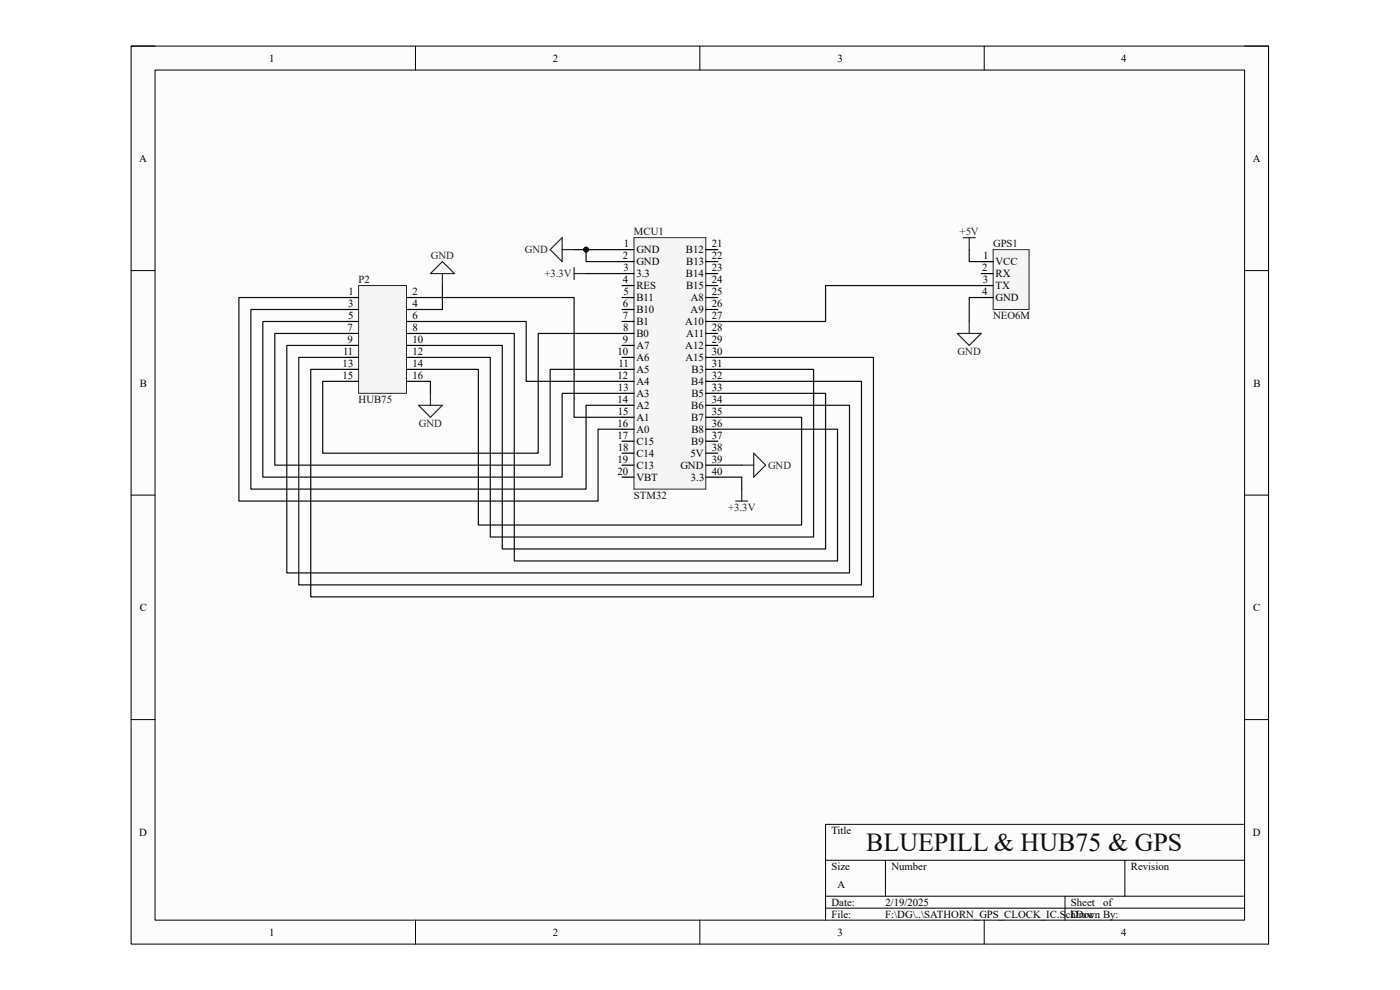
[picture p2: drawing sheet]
<svg xmlns="http://www.w3.org/2000/svg" width="297mm" height="210mm" viewBox="0 0 297 210" stroke-linecap="round" stroke-linejoin="round" font-family="sans-serif">
<path d="M27.8 9.8h241.3v190.5h-241.3z" fill-rule="evenodd" fill="#fcfcfc"/>
<path d="M27.8 9.8h241.3v190.5h-241.3z" fill="none" stroke="#000" stroke-width=".21"/>
<path d="M32.9 14.9h231.1v180.3h-231.1z" fill-rule="evenodd" fill="#fcfcfc"/>
<g fill="none" stroke="#000" stroke-width=".21">
<path d="M27.8 9.8h5.1M32.9 14.9h231.1v180.3h-231.1zM88.1 9.8v5.1M148.5 9.8v5.1M208.8 9.8v5.1M264 9.8h5.1v5.1M27.8 57.4h5.1M264 57.4h5.1M27.8 105h5.1M264 105h5.1M27.8 152.7h5.1M264 152.7h5.1"/>
<path d="M264 174.9h-88.9v20.3M88.1 195.2v5.1M148.5 195.2v5.1M175.1 182.5h88.9M175.1 190.1h88.9M175.1 192.7h88.9M187.8 182.5v7.6M208.8 195.2v5.1M225.9 190.1v5.1M238.6 182.5v7.6M269.1 195.2v5.1"/>
</g>
<path d="M134.5 50.4h15.2v53.4h-15.2z" fill-rule="evenodd" fill="#f5f5f5"/>
<path d="M134.5 50.4h15.2v53.4h-15.2z" fill="none" stroke="#262626" stroke-width=".21"/>
<g fill="none" stroke="#000" stroke-width=".25">
<path d="M132 53h2.5M132 55.5h2.5M132 58h2.5M149.7 53h2.6M149.7 55.5h2.6M149.7 58h2.6M132 60.6h2.5M132 63.1h2.5M132 65.7h2.5M132 68.2h2.5M132 70.7h2.5M132 73.3h2.5"/>
<path d="M132 75.8h2.5M132 78.4h2.5M149.7 60.6h2.6M149.7 63.1h2.6M149.7 65.7h2.6M149.7 68.2h2.6M149.7 70.7h2.6M149.7 73.3h2.6M149.7 75.8h2.6M149.7 78.4h2.6M132 80.9h2.5M132 83.4h2.5"/>
<path d="M132 86h2.5M132 88.5h2.5M132 91.1h2.5M132 93.6h2.5M132 96.1h2.5M132 98.7h2.5M149.7 80.9h2.6M149.7 83.4h2.6M149.7 86h2.6M149.7 88.5h2.6M149.7 91.1h2.6M149.7 93.6h2.6"/>
<path d="M149.7 96.1h2.6M149.7 98.7h2.6M132 101.2h2.5M149.7 101.2h2.6"/>
</g>
<path d="M119.3 50.4v5.1l-2.6-2.5zM119.3 53h2.5M121.8 56.8v2.5M121.8 58h2.5M157.4 98.7h2.5M159.9 96.1l2.5 2.6-2.5 2.5zM156.1 106.3h2.5M157.4 103.8v2.5" fill="none" stroke="#262626" stroke-width=".25"/>
<path d="M76.1 60.6h10.1v22.8h-10.1z" fill-rule="evenodd" fill="#f5f5f5"/>
<path d="M76.1 60.6h10.1v22.8h-10.1z" fill="none" stroke="#262626" stroke-width=".21"/>
<g fill="none" stroke="#000" stroke-width=".25">
<path d="M73.5 63.1h2.6M73.5 65.7h2.6M73.5 68.2h2.6M73.5 70.7h2.6M73.5 73.3h2.6M73.5 75.8h2.6M73.5 78.4h2.6M86.2 63.1h2.6M86.2 65.7h2.6M86.2 68.2h2.6M86.2 70.7h2.6M86.2 73.3h2.6"/>
<path d="M86.2 75.8h2.6M86.2 78.4h2.6M73.5 80.9h2.6M86.2 80.9h2.6"/>
</g>
<path d="M93.9 55.5l2.5 2.5h-5.1zM93.9 58v2.6M88.8 86h5.1l-2.6 2.5zM91.3 83.4v2.6" fill="none" stroke="#262626" stroke-width=".25"/>
<path d="M124.3 53v2.5h7.7" fill="none" stroke="#0e0e0e" stroke-width=".25"/>
<circle cx="124.3" cy="53" r=".51" fill="#0e0e0e"/>
<circle cx="124.3" cy="53" r=".51" fill="none" stroke="#0e0e0e" stroke-width=".21"/>
<g fill="none" stroke="#0e0e0e" stroke-width=".25">
<path d="M121.8 53h10.2M124.3 58h7.7M73.5 63.1h-22.8v43.2h76.2v-15.2h5.1M73.5 65.7h-20.3v38.1h71.1v-17.8h7.7M73.5 68.2h-17.7v33h63.5v-17.8h12.7M73.5 70.7h-15.2v28h58.4v-20.3h15.3M73.5 73.3h-12.7v48.2h119.4v-35.5h-27.9M73.5 75.8h-10.1v48.3h119.4v-43.2h-30.5M88.8 63.1h33v25.4h10.2M88.8 68.2h22.8v12.7h20.4M88.8 75.8h15.2v38.1h68.6v-35.5h-20.3M88.8 78.4h12.7v33h68.6v-22.9h-17.8"/>
<path d="M88.8 70.7h20.3v48.3h68.6v-27.9h-25.4M88.8 73.3h17.8v43.2h68.5v-33.1h-22.8M93.9 60.6v5.1h-5.1M132 70.7h-17.8v25.4h-45.7v-15.2h5M152.3 75.8h33v50.8h-119.4v-48.2h7.6M88.8 80.9h2.5v2.5M152.3 98.7h5.1M152.3 101.2h5.1v2.6"/>
</g>
<circle cx="124.3" cy="53" r=".51" fill="#0e0e0e"/>
<circle cx="124.3" cy="53" r=".51" fill="none" stroke="#0e0e0e" stroke-width=".21"/>
<path d="M210.7 53h7.6v12.7h-7.6z" fill-rule="evenodd" fill="#f5f5f5"/>
<path d="M210.7 53h7.6v12.7h-7.6z" fill="none" stroke="#262626" stroke-width=".21"/>
<path d="M208.2 55.5h2.5M208.2 58h2.5M208.2 60.6h2.5M208.2 63.1h2.5" fill="none" stroke="#000" stroke-width=".25"/>
<path d="M204.4 50.4h2.5M205.6 50.4v2.6M203.1 70.7h5.1l-2.6 2.6zM205.6 68.2v2.5" fill="none" stroke="#262626" stroke-width=".25"/>
<path d="M205.6 53v2.5h2.6M208.2 63.1h-2.6v5.1M208.2 60.6h-33.1v7.6h-22.8" fill="none" stroke="#0e0e0e" stroke-width=".25"/>
<text font-size="5.5" fill="#0e0e0e" x="183.8" y="180.6">BLUEPILL &amp; HUB75 &amp; GPS</text>
<g font-size="2.3">
<text x="57.1" y="13.1">1</text>
<text x="117.3" y="13.1">2</text>
<text x="177.7" y="13.1">3</text>
<text x="237.9" y="13.1">4</text>
<text x="29.5" y="34.4">A</text>
<text x="265.8" y="34.4">A</text>
<text x="132.4" y="52.5">1</text>
<text x="135" y="53.7">GND</text>
<text x="145.5" y="53.7">B12</text>
<text x="151" y="52.5">21</text>
<text x="132.2" y="55">2</text>
<text x="132.2" y="57.5">3</text>
<text x="135" y="56.3">GND</text>
<text x="135" y="58.8">3.3</text>
<text x="145.5" y="58.8">B14</text>
<text x="145.6" y="56.3">B13</text>
<text x="151" y="55">22</text>
<text x="151" y="57.5">23</text>
<text x="208.4" y="57.5">2</text>
<text x="208.6" y="55">1</text>
<text x="211.2" y="56.3">VCC</text>
<text x="211.2" y="58.8">RX</text>
<text x="73.8" y="65.2">3</text>
<text x="74" y="62.6">1</text>
<text x="87.5" y="62.6">2</text>
<text x="87.5" y="65.2">4</text>
<text x="132.2" y="60.1">4</text>
<text x="132.2" y="65.2">6</text>
<text x="132.2" y="62.6">5</text>
<text x="135" y="61.3">RES</text>
<text x="135" y="63.9">B11</text>
<text x="145.5" y="61.3">B15</text>
<text x="146.6" y="63.9">A8</text>
<text x="151" y="60.1">24</text>
<text x="151" y="62.6">25</text>
<text x="151" y="65.2">26</text>
<text x="208.4" y="62.6">4</text>
<text x="208.5" y="60.1">3</text>
<text x="211.2" y="61.3">TX</text>
<text x="211.2" y="63.9">GND</text>
<text x="73.7" y="70.2">7</text>
<text x="73.8" y="67.7">5</text>
<text x="87.5" y="67.7">6</text>
<text x="87.5" y="70.2">8</text>
<text x="132.2" y="67.7">7</text>
<text x="132.2" y="70.2">8</text>
<text x="135" y="66.4">B10</text>
<text x="135" y="69">B1</text>
<text x="135" y="71.5">B0</text>
<text x="145.4" y="69">A10</text>
<text x="145.5" y="71.5">A11</text>
<text x="146.5" y="66.4">A9</text>
<text x="151" y="67.7">27</text>
<text x="151" y="70.2">28</text>
<text x="72.7" y="77.9">13</text>
<text x="72.8" y="75.3">11</text>
<text x="73.7" y="72.8">9</text>
<text x="87.5" y="72.8">10</text>
<text x="87.5" y="75.3">12</text>
<text x="87.5" y="77.9">14</text>
<text x="131" y="75.3">10</text>
<text x="131.2" y="77.9">11</text>
<text x="132.2" y="72.8">9</text>
<text x="135" y="74">A7</text>
<text x="135" y="76.6">A6</text>
<text x="145.4" y="74">A12</text>
<text x="145.4" y="76.6">A15</text>
<text x="151" y="72.8">29</text>
<text x="151" y="75.3">30</text>
<text x="151" y="77.9">31</text>
<text x="29.6" y="82">B</text>
<text x="72.6" y="80.4">15</text>
<text x="87.5" y="80.4">16</text>
<text x="131" y="80.4">12</text>
<text x="131.1" y="82.9">13</text>
<text x="135" y="79.1">A5</text>
<text x="135" y="81.7">A4</text>
<text x="146.6" y="81.7">B4</text>
<text x="146.7" y="79.1">B3</text>
<text x="151" y="80.4">32</text>
<text x="151" y="82.9">33</text>
<text x="265.9" y="82">B</text>
<text x="131" y="85.5">14</text>
<text x="131.1" y="88">15</text>
<text x="135" y="84.2">A3</text>
<text x="135" y="86.7">A2</text>
<text x="135" y="89.3">A1</text>
<text x="146.6" y="86.7">B6</text>
<text x="146.6" y="89.3">B7</text>
<text x="146.7" y="84.2">B5</text>
<text x="151" y="85.5">34</text>
<text x="151" y="88">35</text>
<text x="131" y="90.6">16</text>
<text x="131" y="93.1">17</text>
<text x="131.1" y="95.6">18</text>
<text x="135" y="91.8">A0</text>
<text x="135" y="94.4">C15</text>
<text x="146.6" y="94.4">B9</text>
<text x="146.7" y="91.8">B8</text>
<text x="151" y="90.6">36</text>
<text x="151" y="93.1">37</text>
<text x="151" y="95.6">38</text>
<text x="131" y="98.2">19</text>
<text x="131" y="100.7">20</text>
<text x="135" y="96.9">C14</text>
<text x="135" y="99.4">C13</text>
<text x="135" y="102">VBT</text>
<text x="144.4" y="99.4">GND</text>
<text x="146.5" y="96.9">5V</text>
<text x="146.6" y="102">3.3</text>
<text x="151" y="98.2">39</text>
<text x="151" y="100.7">40</text>
<text x="29.6" y="129.6">C</text>
<text x="265.9" y="129.6">C</text>
<text x="29.5" y="177.2">D</text>
<text x="176.4" y="176.9">Title</text>
<text x="265.8" y="177.2">D</text>
<text x="176.4" y="184.5">Size</text>
<text x="189.1" y="184.5">Number</text>
<text x="239.9" y="184.5">Revision</text>
<text x="177.7" y="188.3">A</text>
<text x="176.4" y="192.2">Date:</text>
<text x="176.4" y="194.7">File:</text>
<text x="187.8" y="194.7">F:\DG\..\SATHORN_GPS_CLOCK_IC.SchDoc</text>
<text x="187.8" y="192.2">2/19/2025</text>
<text x="227.2" y="192.2">Sheet</text>
<text x="227.2" y="194.7">Drawn By:</text>
<text x="234.1" y="192.2">of</text>
<text x="57.1" y="198.5">1</text>
<text x="117.3" y="198.5">2</text>
<text x="177.7" y="198.5">3</text>
<text x="237.9" y="198.5">4</text>
</g>
<g font-size="2.3" fill="#262626">
<text x="111.3" y="53.7">GND</text>
<text x="203.6" y="49.9">+5V</text>
<text x="91.4" y="55">GND</text>
<text x="115.5" y="58.8">+3.3V</text>
<text x="203.2" y="75.3">GND</text>
<text x="88.9" y="90.6">GND</text>
<text x="162.9" y="99.4">GND</text>
<text x="154.5" y="108.3">+3.3V</text>
</g>
<g font-size="2.3" fill="#0e0e0e">
<text x="134.5" y="49.9">MCU1</text>
<text x="210.7" y="52.5">GPS1</text>
<text x="76.1" y="60.1">P2</text>
<text x="210.7" y="67.7">NEO6M</text>
<text x="76.1" y="85.5">HUB75</text>
<text x="134.5" y="105.8">STM32</text>
</g>
</svg>
